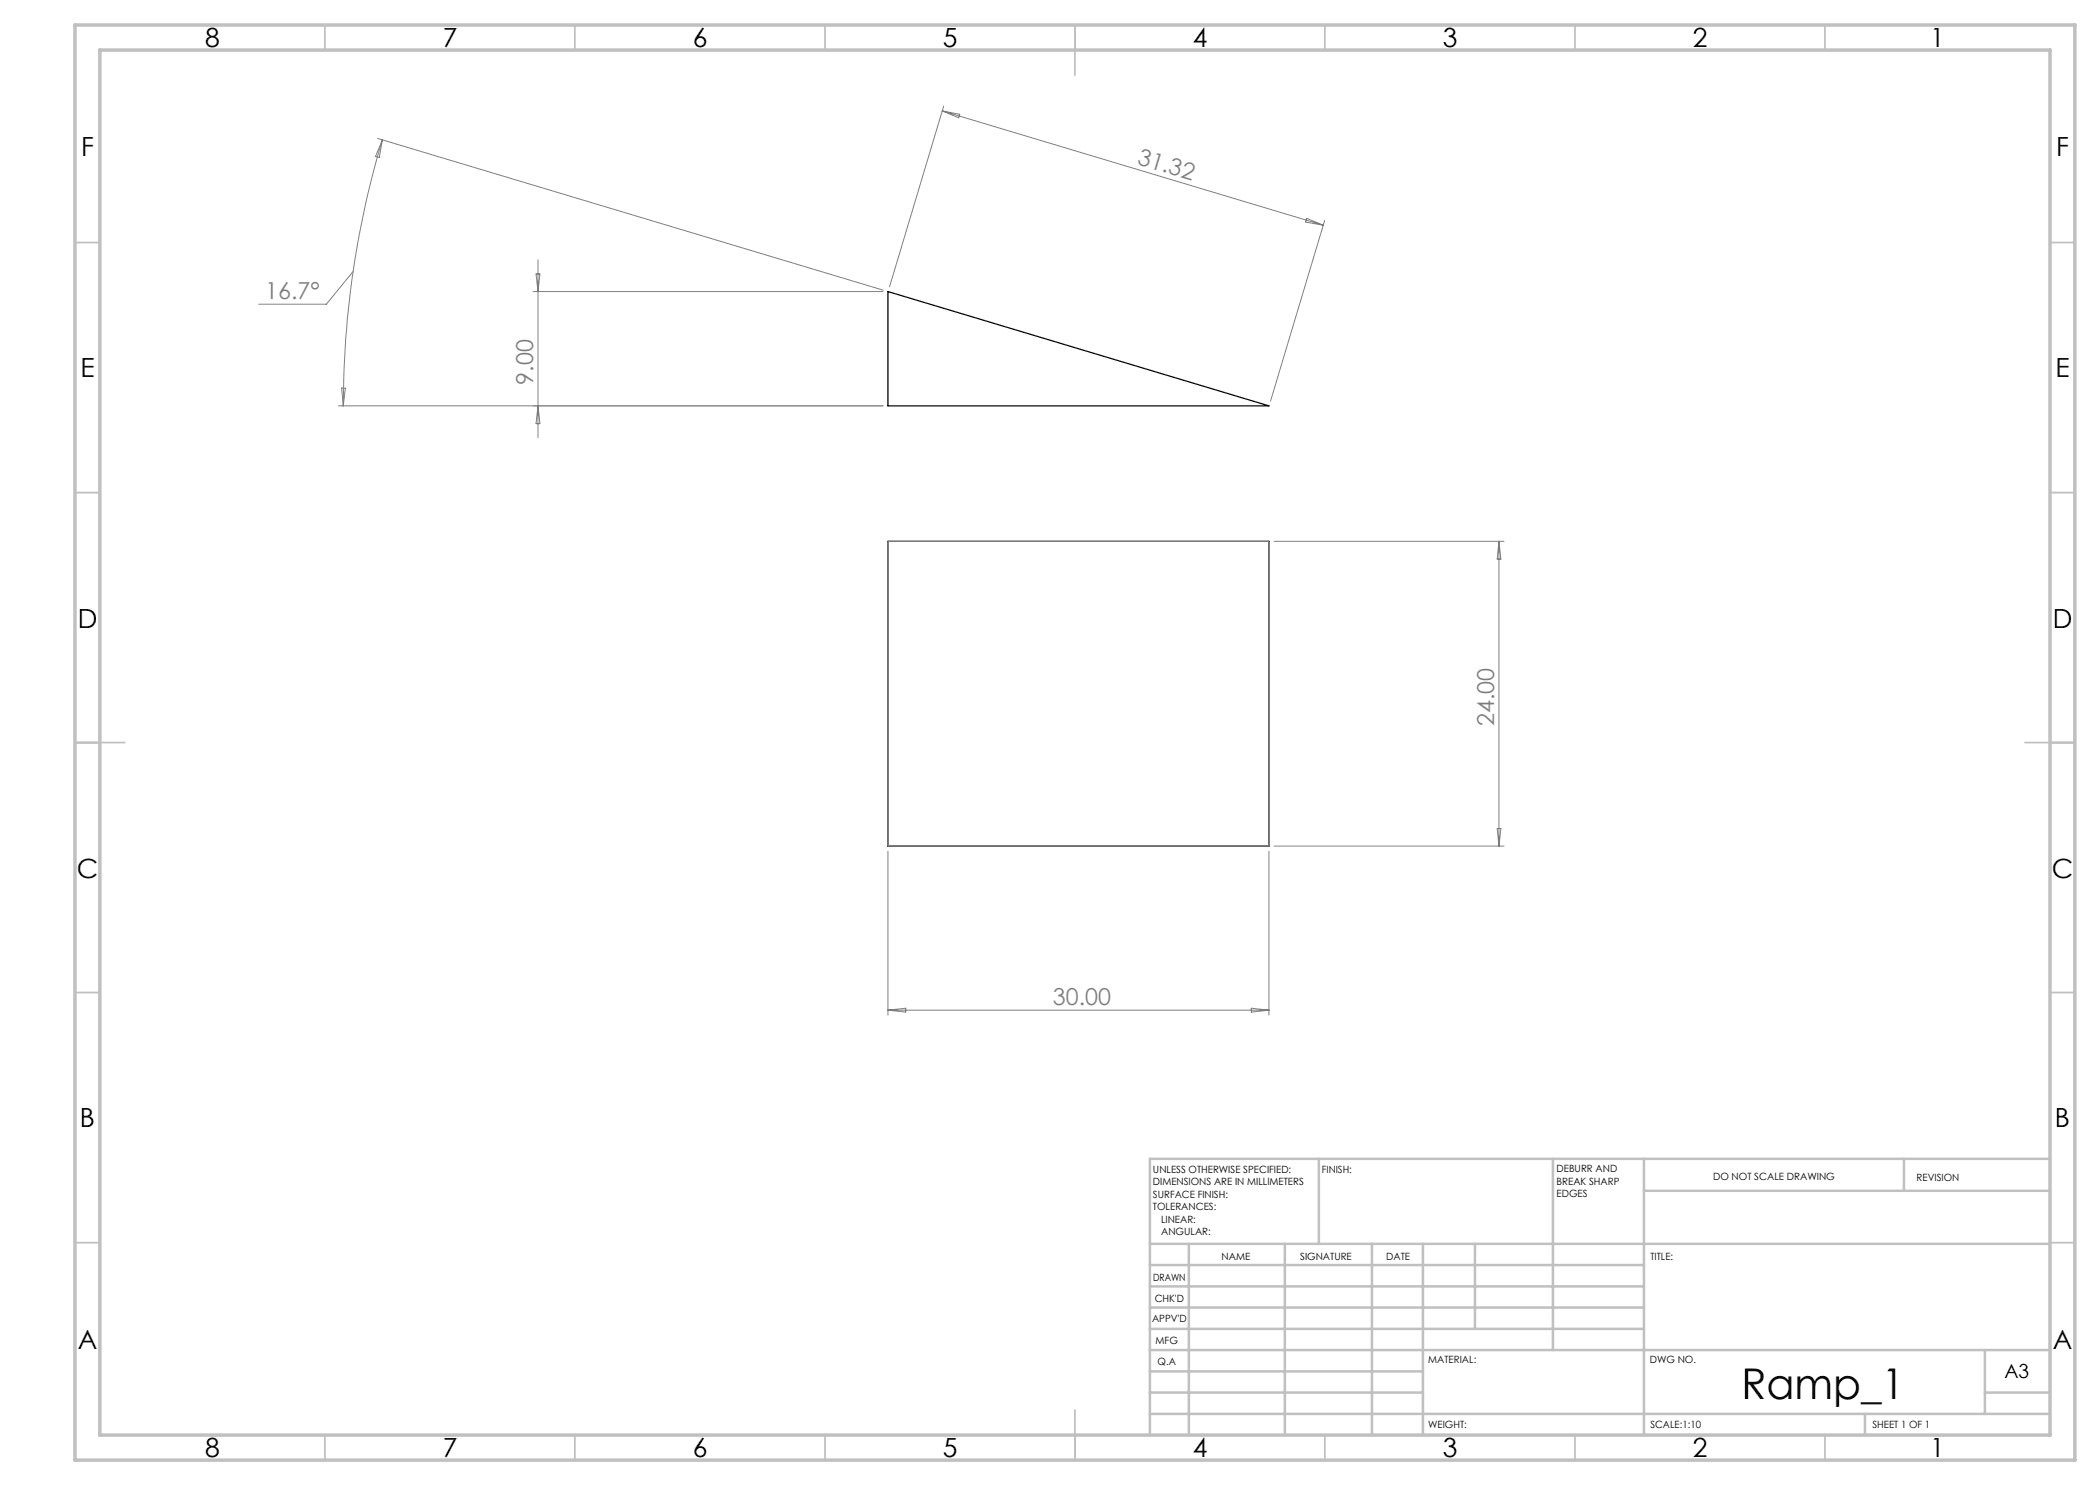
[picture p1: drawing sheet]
<svg xmlns="http://www.w3.org/2000/svg" width="420mm" height="297mm" viewBox="0 0 420 297" stroke-linecap="round" stroke-linejoin="round" font-family="sans-serif">
<path d="M177.6 58.3l76.2 22.9h-76.2zM177.6 108.3h76.2v60.9h-76.2z" fill="none" stroke="#000" stroke-width=".25"/>
<g fill="none" stroke="#808080" stroke-width=".2">
<path d="M75.5 27.7l101.1 30.3M76.5 28a185.3 185.3 0 0 0-7.8 53.2M76.5 28l-.7 3.5-.7-.2zM188.5 22.2l76.2 22.8M188.5 22.2l3.4 .7-.2 .7zM188.7 21.2l-10.8 36.2M70.6 54.3l-5.3 6.6h-13.5M106.6 58.3h70M107.2 54.8h.8l-.4 3.5zM107.6 52v35.5M261.3 43.7l3.4 1.3-3.6-.6zM264.9 44.1l-10.8 36.1"/>
<path d="M68.3 77.6h.8l-.4 3.6zM67.7 81.2h108.9M107.6 81.2l.4 3.5h-.8zM254.8 108.3h46M299.8 108.3v60.9M299.8 108.3l.4 3.5h-.8zM177.6 170.2v32.8M253.8 170.2v32.8M254.8 169.2h46M299.4 165.7h.8l-.4 3.5zM177.6 202h76.2M177.6 202l3.6-.4v.8z"/>
<path d="M250.3 201.6l3.5 .4-3.5 .4z"/>
</g>
<path d="M177.6 108.3h76.2v60.9h-76.2z" fill="none" stroke="#808080" stroke-width=".25"/>
<g fill="none" stroke="#c0c0c0" stroke-width=".35">
<path d="M65 5v5M115 5v5M165 5v5M215 5v10M265 5v5M315 5v5M365 5v5M15 48.5h5M410 48.5h5M15 98.5h5M410 98.5h5M15 148.5h10"/>
<path d="M405 148.5h10M15 198.5h5M410 198.5h5M15 248.5h5M410 248.5h5M65 287v5M115 287v5M165 287v5M215 282v10M265 287v5M315 287v5M365 287v5"/>
</g>
<g fill="none" stroke="#c0c0c0" stroke-width=".5">
<path d="M263.8 231.8v17M310.6 231.8v38.2M328.8 231.8v55.2M328.8 238.2h81.2M380.8 231.8v6.4M410 231.8h-180v55.2M230 248.8h180M230 257.3h98.8M230 253h98.8M237.8 248.8v38.2M257 248.8v38.2M274.4 248.8v38.2"/>
<path d="M284.6 248.8v38.2M295 248.8v17M230 265.8h98.8M230 261.5h98.8M230 278.5h54.6M230 274.3h54.6M230 270h180M397 278.5h13M397 270v12.8M230 282.8h180M373 282.8v4.2"/>
</g>
<path d="M15 5h400v287h-400zM20 10h390v277h-390z" fill="none" stroke="#c0c0c0" stroke-width=".7"/>
<text font-size="8.5" x="348.3" y="279.7">Ramp_1</text>
<g font-size="5.3">
<text x="41" y="9.5">8</text>
<text x="88.5" y="9.5">7</text>
<text x="138.5" y="9.5">6</text>
<text x="188.5" y="9.5">5</text>
<text x="238.5" y="9.5">4</text>
<text x="288.5" y="9.5">3</text>
<text x="338.5" y="9.5">2</text>
<text x="386" y="9.5">1</text>
<text x="16.2" y="31.3">F</text>
<text x="411.2" y="31.3">F</text>
<text x="16.1" y="75.5">E</text>
<text x="411.1" y="75.5">E</text>
<text x="15.5" y="125.5">D</text>
<text x="410.5" y="125.5">D</text>
<text x="15.4" y="175.5">C</text>
<text x="410.4" y="175.5">C</text>
<text x="16" y="225.5">B</text>
<text x="411" y="225.5">B</text>
<text x="15.5" y="269.8">A</text>
<text x="410.5" y="269.8">A</text>
<text x="41" y="291.5">8</text>
<text x="88.5" y="291.5">7</text>
<text x="138.5" y="291.5">6</text>
<text x="188.5" y="291.5">5</text>
<text x="238.5" y="291.5">4</text>
<text x="288.5" y="291.5">3</text>
<text x="338.5" y="291.5">2</text>
<text x="386" y="291.5">1</text>
</g>
<g font-size="4.7" fill="#808080">
<text x="227.3" y="32.8" transform="rotate(17 227.3 32.8)">31.32</text>
<text x="53.1" y="59.8">16.7°</text>
<text x="106.6" y="77" transform="rotate(-90 106.6 77)">9.00</text>
<text x="298.8" y="145.2" transform="rotate(-90 298.8 145.2)">24.00</text>
<text x="210.6" y="201">30.00</text>
</g>
<text font-size="3.9" x="400.9" y="275.5">A3</text>
<g font-size="2">
<text x="230.6" y="234.6">UNLESS OTHERWISE SPECIFIED:</text>
<text x="230.6" y="237.1">DIMENSIONS ARE IN MILLIMETERS</text>
<text x="230.6" y="239.6">SURFACE FINISH:</text>
<text x="264.4" y="234.6">FINISH:</text>
<text x="311.3" y="234.5">DEBURR AND</text>
<text x="311.3" y="237">BREAK SHARP</text>
<text x="311.3" y="239.5">EDGES</text>
<text x="342.6" y="236">DO NOT SCALE DRAWING</text>
<text x="383.3" y="236.2">REVISION</text>
<text x="230.6" y="242.1">TOLERANCES:</text>
<text x="232.2" y="244.6">LINEAR:</text>
<text x="232.2" y="247.1">ANGULAR:</text>
<text x="244.3" y="252">NAME</text>
<text x="260" y="251.9">SIGNATURE</text>
<text x="277.2" y="251.9">DATE</text>
<text x="330.1" y="251.9">TITLE:</text>
<text x="230.6" y="256.1">DRAWN</text>
<text x="230.9" y="260.3">CHK'D</text>
<text x="230.4" y="264.4">APPV'D</text>
<text x="231.1" y="268.8">MFG</text>
<text x="231.5" y="273">Q.A</text>
<text x="285.6" y="272.5">MATERIAL:</text>
<text x="330" y="272.5">DWG NO.</text>
<text x="285.6" y="285.5">WEIGHT:</text>
<text x="330.1" y="285.6">SCALE:1:10</text>
<text x="374.5" y="285.6">SHEET 1 OF 1</text>
</g>
</svg>
